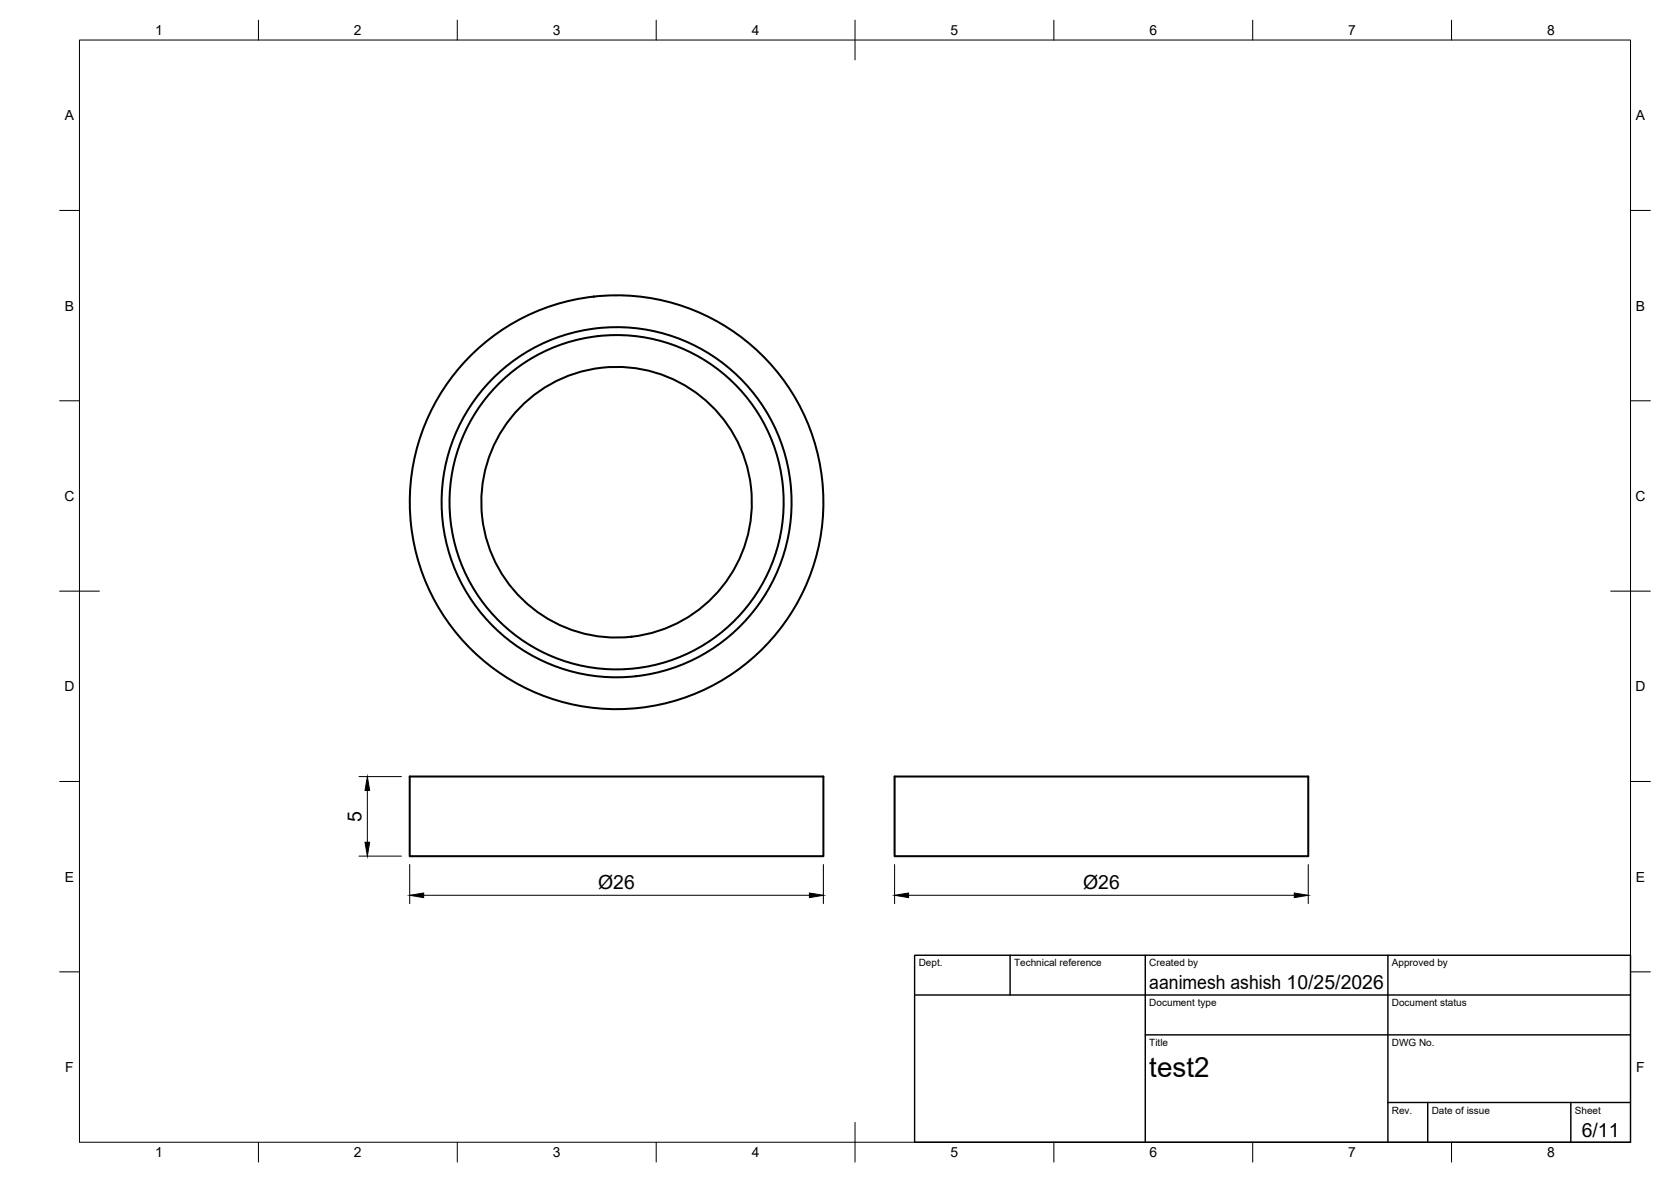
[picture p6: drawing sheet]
<svg xmlns="http://www.w3.org/2000/svg" width="420mm" height="297mm" viewBox="0 0 420 297" stroke-linecap="round" stroke-linejoin="round" font-family="sans-serif">
<!-- layer: Visible -->
<g fill="none" stroke="#000" stroke-width=".51">
<path d="M103 195.1h104v20.1h-104zM224.9 195.1h104.1v20.1h-104.1z"/>
<circle cx="155" cy="126.2" r="44"/>
<circle cx="155" cy="126.2" r="34"/>
<circle cx="155" cy="126.2" r="42"/>
<circle cx="155" cy="126.2" r="52"/>
</g>
<!-- layer: BORDER -->
<g fill="none" stroke="#000" stroke-width=".25">
<path d="M20 10.1h390v276.9h-390zM65 5.1v5M115 5.1v5M165 5.1v5M215 5.1v10M265 5.1v5M315 5.1v5M365 5.1v5M15 52.9h5M410 52.9h5M15 100.7h5M410 100.7h5"/>
<path d="M15 148.6h10M405 148.6h10M15 196.4h5M410 196.4h5M15 244.2h5M410 244.2h5M65 287v5M115 287v5M165 287v5M215 282.1v9.9M265 287v5M315 287v5"/>
<path d="M365 287v5"/>
</g>
<!-- layer: TITLEBLOCK -->
<path d="M230 240.1h180v46.9h-180zM230 250h180M254 240.1v9.9M288 240.1v46.9M349 240.1v46.9M288 260.1h122M349 277.1h61M359 277.1v9.9M395 277.1v9.9" fill="none" stroke="#000" stroke-width=".36"/>
<!-- layer: FD_Dimensions -->
<path d="M90.3 195.2h10.6M92.4 198.7v13M90.3 215.1h10.6M103 217.3v9.8M207 217.3v9.8M224.9 217.3v9.8M329 217.3v9.8M106.5 225h97M228.5 225h96.9" fill="none" stroke="#000" stroke-width=".25"/>
<path d="M92.4 195.2l.5 3.5h-1.1zM91.8 211.7h1.1l-.5 3.4zM103 225l3.5-.6v1.2zM203.5 224.4l3.5 .6-3.5 .6zM224.9 225l3.6-.6v1.2zM325.4 224.4l3.6 .6-3.6 .6z" fill="#000" stroke="#000" stroke-width=".25"/>
<text font-size="7" x="289" y="270.6">test2</text>
<g font-size="4.9">
<text x="90.9" y="206.5" transform="rotate(-90 90.9 206.5)">5</text>
<text x="150.4" y="223.5">Ø26</text>
<text x="272.3" y="223.5">Ø26</text>
<text x="289" y="248.5">aanimesh ashish 10/25/2026</text>
<text x="397.7" y="285.7">6/11</text>
</g>
<g font-size="3.5">
<text x="39" y="8.8">1</text>
<text x="89" y="8.8">2</text>
<text x="139" y="8.8">3</text>
<text x="189" y="8.8">4</text>
<text x="239" y="8.8">5</text>
<text x="289" y="8.8">6</text>
<text x="339" y="8.8">7</text>
<text x="389" y="8.8">8</text>
<text x="16.3" y="30.2">A</text>
<text x="411.3" y="30.2">A</text>
<text x="16.3" y="78">B</text>
<text x="411.3" y="78">B</text>
<text x="16.2" y="125.9">C</text>
<text x="411.2" y="125.9">C</text>
<text x="16.2" y="173.7">D</text>
<text x="411.2" y="173.7">D</text>
<text x="16.3" y="221.6">E</text>
<text x="411.3" y="221.6">E</text>
<text x="16.4" y="269.4">F</text>
<text x="411.4" y="269.4">F</text>
<text x="39" y="290.8">1</text>
<text x="89" y="290.8">2</text>
<text x="139" y="290.8">3</text>
<text x="189" y="290.8">4</text>
<text x="239" y="290.8">5</text>
<text x="289" y="290.8">6</text>
<text x="339" y="290.8">7</text>
<text x="389" y="290.8">8</text>
</g>
<g font-size="2.5">
<text x="231" y="242.9">Dept.</text>
<text x="255" y="242.9">Technical reference</text>
<text x="289" y="242.9">Created by</text>
<text x="350" y="242.9">Approved by</text>
<text x="289" y="252.8">Document type</text>
<text x="350" y="252.8">Document status</text>
<text x="289" y="262.9">Title</text>
<text x="350" y="262.9">DWG No.</text>
<text x="350" y="279.9">Rev.</text>
<text x="360" y="279.9">Date of issue</text>
<text x="396" y="279.9">Sheet</text>
</g>
</svg>
